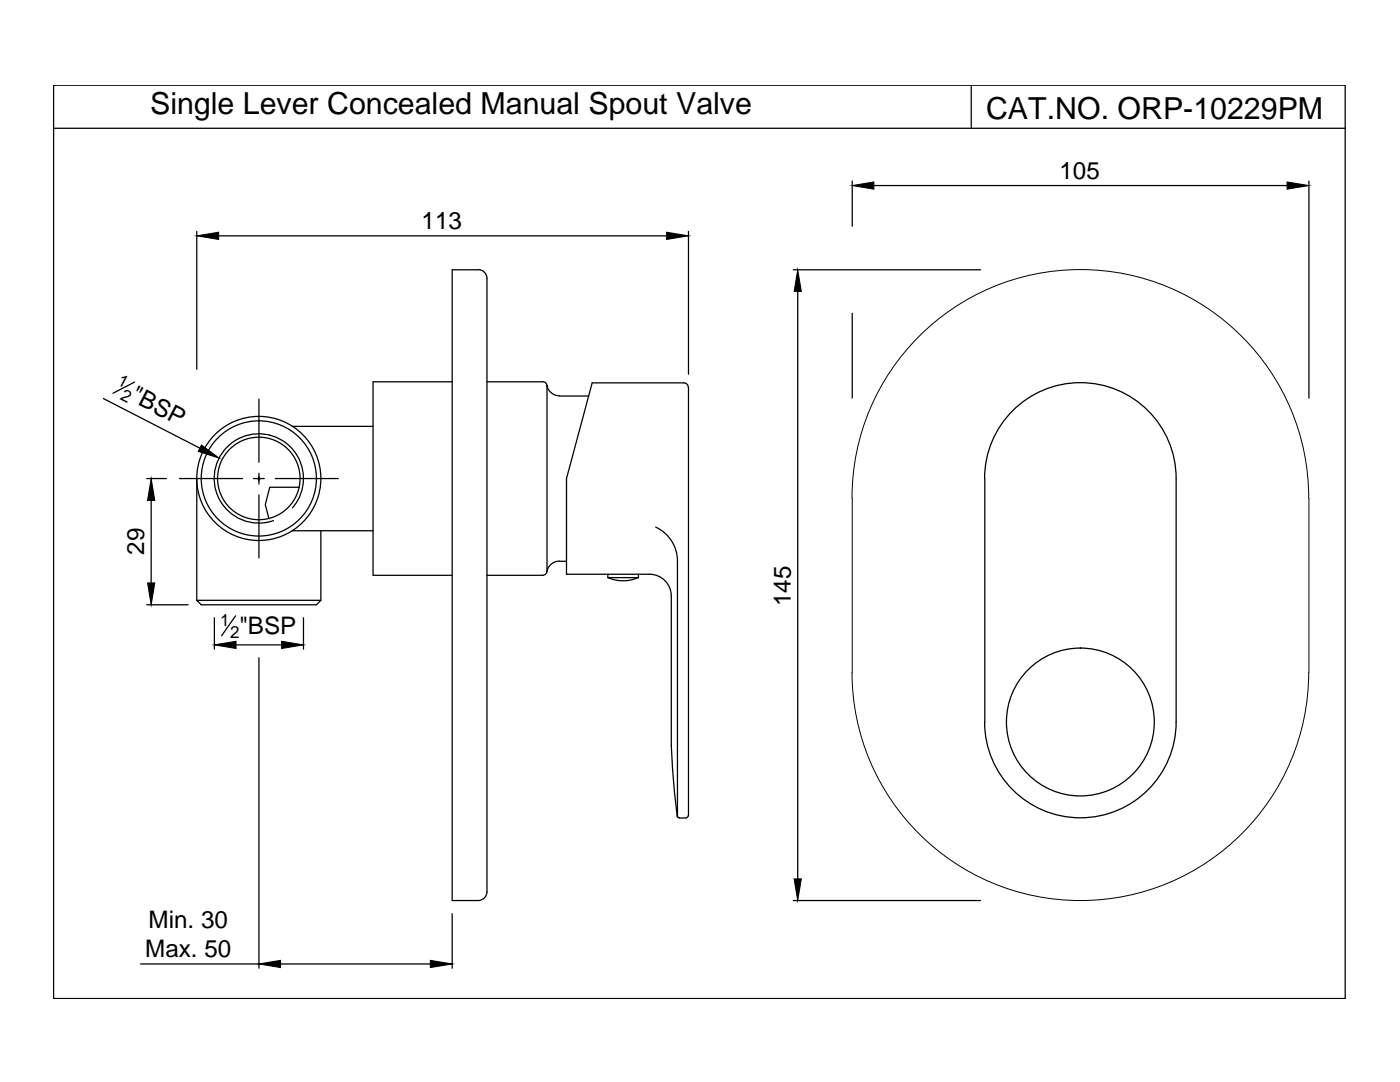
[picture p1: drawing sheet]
<svg xmlns="http://www.w3.org/2000/svg" width="279mm" height="216mm" viewBox="0 0 279 216" stroke-linecap="round" stroke-linejoin="round" font-family="sans-serif">
<!-- layer: 0 -->
<g fill="none" stroke="#000" stroke-width=".25">
<path d="M10.7 17h257.8v182.2h-257.8zM193.8 17v8.6M10.7 25.6h257.8M170.1 36.1v9.1M174.4 37h82.5M261.2 36.1v43.3M39.3 46.2v27.5M43.6 47.1h89.4M95.4 53.8a1.76 1.76 0 0 1 1.8 1.7M95.4 53.8h-5.2v125.9h5.2a1.76 1.76 0 0 0 1.8-1.8M97.2 55.6v122.4M137.4 46.2v28.5"/>
<path d="M158.3 53.8h37.4M159.2 58.2v117.2M20.6 79.5l19.3 9.9M26.9 76.2l-4.4 2.3M51.7 79.7v12.5M90.2 76.2h-15.7v38.6h15.7M97.2 76.2h11.1M108.3 76.1a.87 .87 0 0 1 .9 .9M109.1 76.9a2.6 2.6 0 0 0 2.6 2.1M109.2 76.9v37.1M111.7 79h5.8M137.4 77.3a.87 .87 0 0 0-.9-.9h-18.3l-5.1 19.1v19.1h16.6"/>
<path d="M137.4 77.3v85.5M170.1 62.5v16.9M29.3 95.5h3.9M30.2 99.9v16.4M35.8 95.5h12.6M39.3 95.5v24.3l.9 .9h22.9l.9-.9v-13.9M50.6 95.5h2.1M51.7 94.4v2.2M51.7 98.7v12.6M53.8 86.8v.1M54.9 95.5h12.6M58.3 85.1h16.2"/>
<path d="M59.7 97.2h-5.9l-.9 3.5 .8 2.8M196.5 95.5v48.6M234.7 95.5a19.1 19.1 0 0 0-19.1-19.1 19.1 19.1 0 0 0-19.1 19.1M234.7 95.5v48.6a19.1 19.1 0 0 1-19.1 19.1 19.1 19.1 0 0 1-19.1-19.1M39.3 119.8h24.7M58.3 105.9h16.2M58.4 101.3a8.9 8.9 0 0 0-3.5-14.1 8.9 8.9 0 0 0-12.2 8.1 8.9 8.9 0 0 0 11.9 8.6M109.2 113.9a.87 .87 0 0 1-.9 .9h-11.1M111.7 112a2.6 2.6 0 0 0-2.6 2.1M111.7 112h1.4M121.3 115.2a7.4 7.4 0 0 0 6.1 0M121.3 114.6v.7"/>
<path d="M127.4 114.6v.7h-6.1M129.6 114.6a4.3 4.3 0 0 1 4.4 4.3v29.8l.6 9.4 .6 4.7M130.8 105.2a7.4 7.4 0 0 1 4.4 6.7v51.1M29.3 120.7h8.2M42.8 123.3v6.2M47 122.9l-2.8 4M47.1 128.7h9.1M51.7 131.3v61.9M60.6 123.3v6.2M135.1 162.8l.5 .4h1.3M137.4 162.7l-.3 .4-.2 .1M158.3 179.7h37.4"/>
<path d="M28.1 192.3h23.6M56 192.3h29.9M90.2 182.3v10.9"/>
<circle cx="51.7" cy="95.5" r="12.4"/>
<circle cx="51.7" cy="95.5" r="11.5"/>
<circle cx="51.7" cy="95.5" r="8.2"/>
<circle cx="215.6" cy="144.1" r="14.8"/>
</g>
<g fill="#000" stroke="#000" stroke-width=".2">
<path d="M170.1 37l4.3-.7v1.4zM256.9 36.3l4.3 .7-4.3 .7zM39.3 47.1l4.3-.8v1.5zM133 46.3l4.4 .8-4.4 .7zM159.2 53.8l.7 4.4h-1.4zM30.2 95.5l.7 4.4h-1.5zM40.2 88.8l3.6 2.6-4.2-1.3zM29.4 116.3h1.5l-.7 4.4zM42.8 128.7l4.3-.7v1.4zM56.2 128l4.4 .7-4.4 .7zM158.5 175.4h1.4l-.7 4.3zM51.7 192.3l4.3-.7v1.5z"/>
<path d="M85.9 191.6l4.3 .7-4.3 .8z"/>
</g>
<path d="M170.1 99.4v34.7M261.2 99.4a45.6 45.6 0 0 0-45.6-45.6 45.6 45.6 0 0 0-45.6 45.6M261.2 99.4v34.7M170 134.1a45.6 45.6 0 0 0 45.6 45.6 45.6 45.6 0 0 0 45.6-45.6" fill="none" stroke="#000" stroke-width=".2"/>
<g font-size="6.1">
<text x="30" y="22.8">Single Lever Concealed Manual Spout Valve</text>
<text x="196.8" y="23.7">CAT.NO. ORP-10229PM</text>
</g>
<g font-size="4.8">
<text x="211.4" y="35.6">105</text>
<text x="84.1" y="45.7">113</text>
<text x="25.9" y="79.9" transform="rotate(27 25.9 79.9)">&quot;BSP</text>
<text x="28.8" y="110.7" transform="rotate(-90 28.8 110.7)">29</text>
<text x="157.8" y="121" transform="rotate(-90 157.8 121)">145</text>
<text x="47.8" y="126.6">&quot;BSP</text>
<text x="29.7" y="185.2">Min. 30</text>
<text x="29" y="191">Max. 50</text>
</g>
<g font-size="3.4">
<text x="23.2" y="76.6" transform="rotate(28 23.2 76.6)">1</text>
<text x="23.9" y="79.7" transform="rotate(27 23.9 79.7)">2</text>
<text x="43.9" y="124.9">1</text>
<text x="45.9" y="127.3">2</text>
</g>
</svg>
